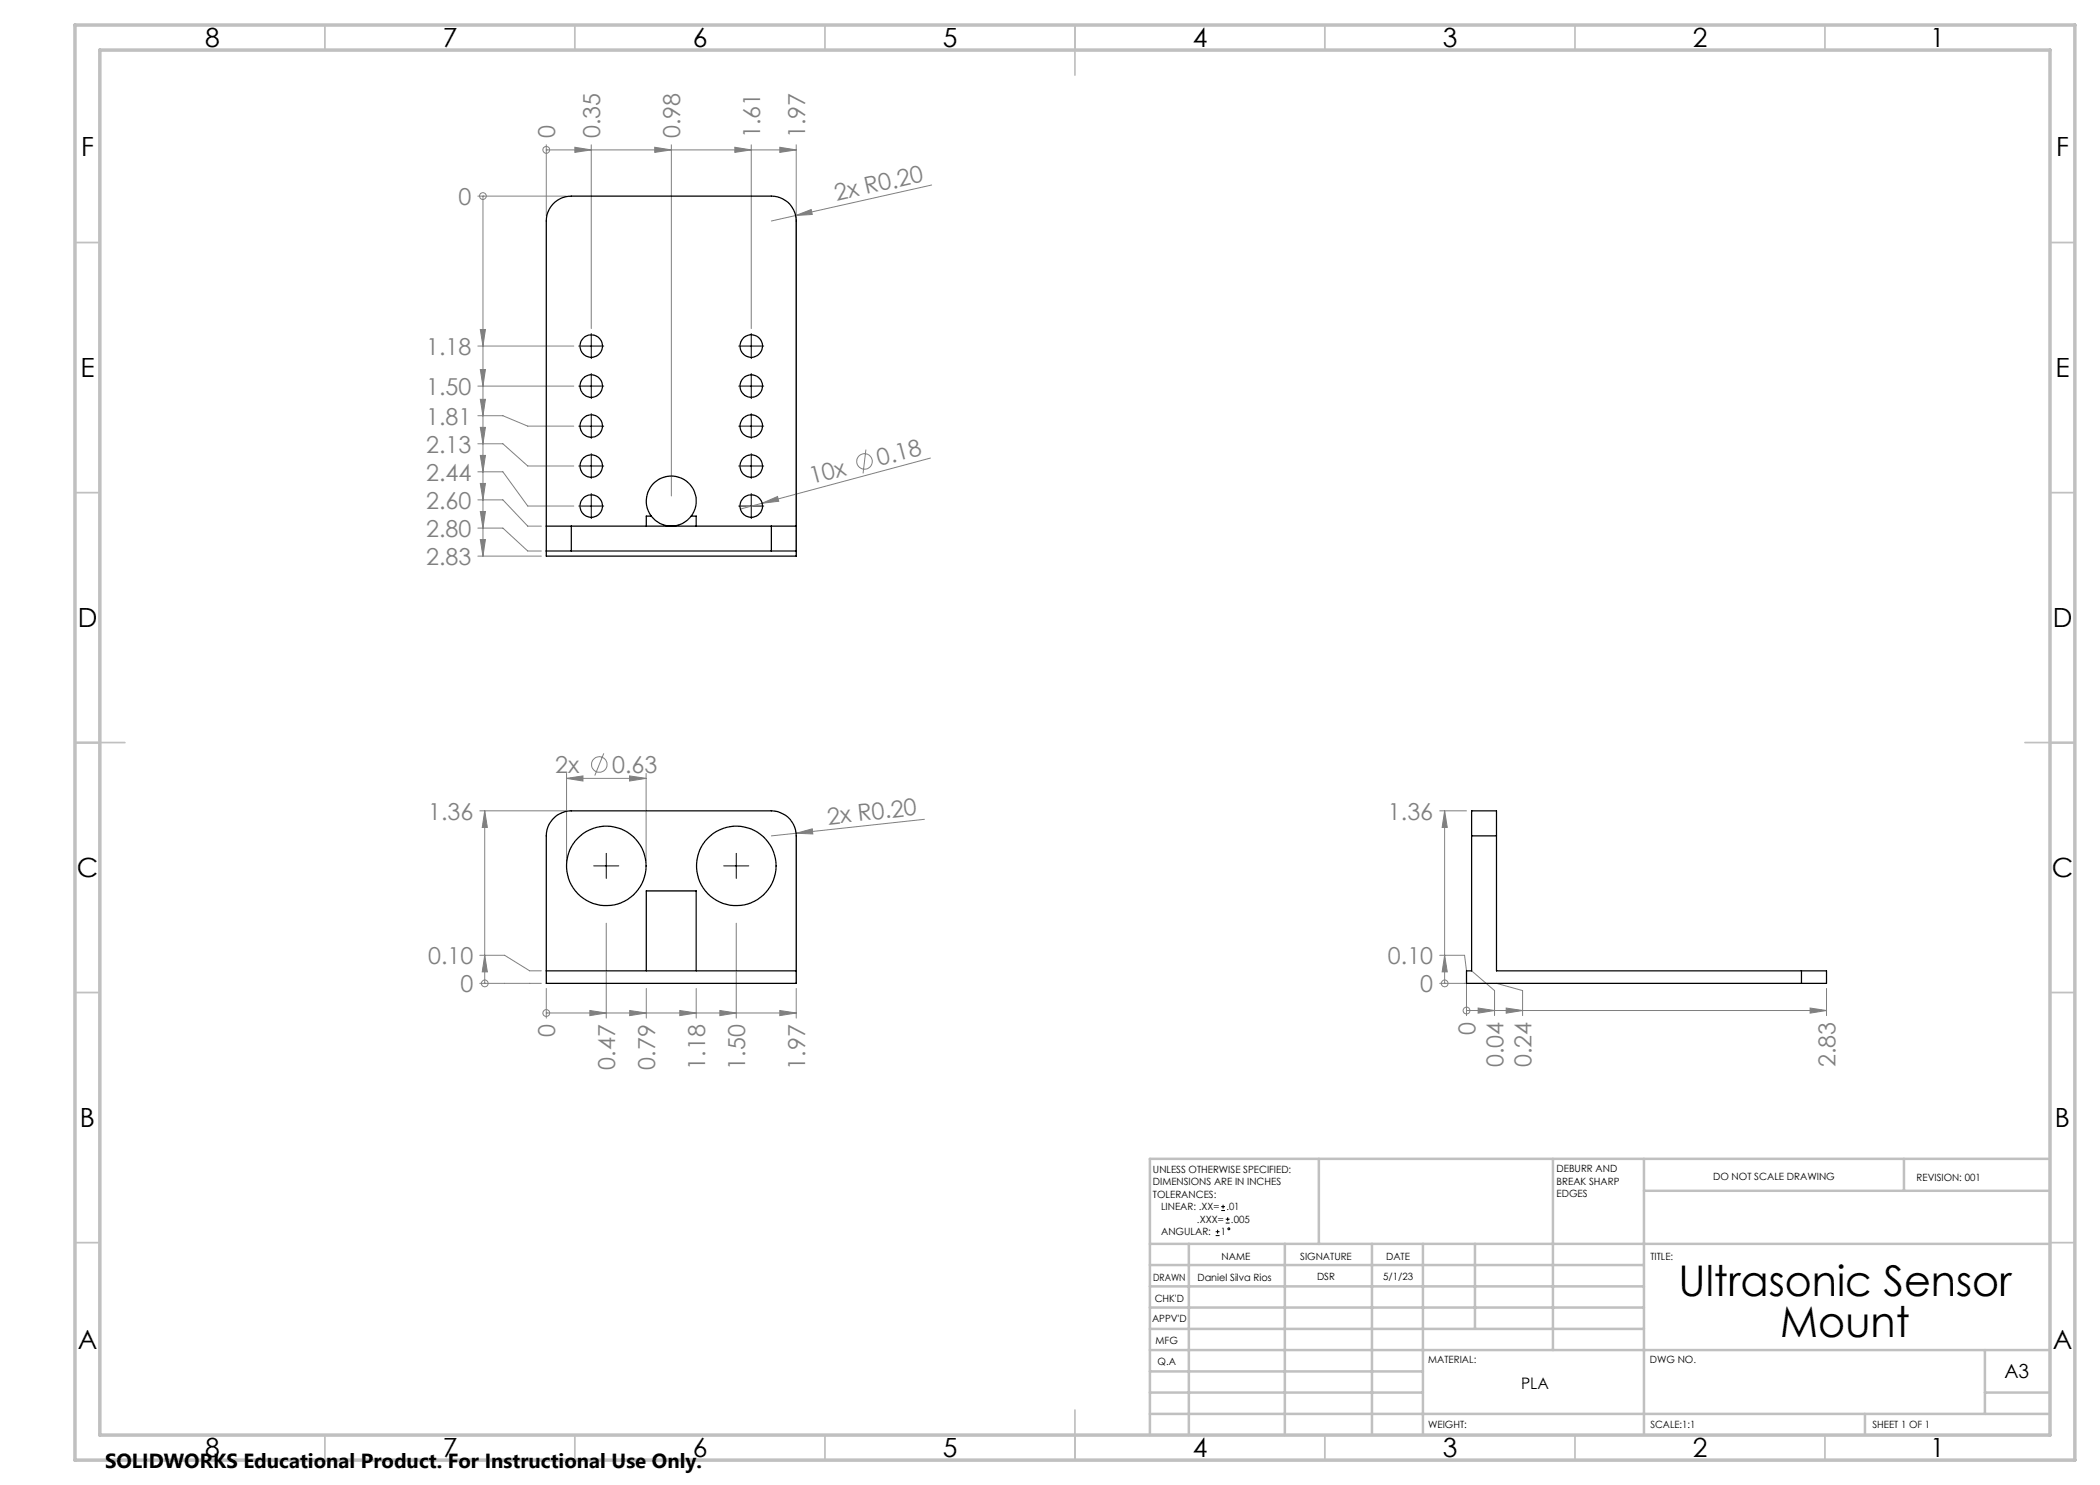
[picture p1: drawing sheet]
<svg xmlns="http://www.w3.org/2000/svg" width="420mm" height="297mm" viewBox="0 0 420 297" stroke-linecap="round" stroke-linejoin="round" font-family="sans-serif">
<g fill="none" stroke="#c0c0c0" stroke-width=".35">
<path d="M65 5v5M115 5v5M165 5v5M215 5v10M265 5v5M315 5v5M365 5v5M15 48.5h5M410 48.5h5M15 98.5h5M410 98.5h5M15 148.5h10"/>
<path d="M405 148.5h10M15 198.5h5M410 198.5h5M15 248.5h5M410 248.5h5M65 287v5M115 287v5M165 287v5M215 282v10M265 287v5M315 287v5M365 287v5"/>
</g>
<g fill="none" stroke="#c0c0c0" stroke-width=".5">
<path d="M263.8 231.8v17M310.6 231.8v38.2M328.8 231.8v55.2M328.8 238.2h81.2M380.8 231.8v6.4M410 231.8h-180v55.2M230 248.8h180M230 257.3h98.8M230 253h98.8M237.8 248.8v38.2M257 248.8v38.2M274.4 248.8v38.2"/>
<path d="M284.6 248.8v38.2M295 248.8v17M230 265.8h98.8M230 261.5h98.8M230 278.5h54.6M230 274.3h54.6M230 270h180M397 278.5h13M397 270v12.8M230 282.8h180M373 282.8v4.2"/>
</g>
<path d="M15 5h400v287h-400zM20 10h390v277h-390z" fill="none" stroke="#c0c0c0" stroke-width=".7"/>
<g fill="none" stroke="#808080" stroke-width=".2">
<path d="M95.6 39.2h17.6M96.6 39.2h.1M96.6 39.2v72M109.3 30h.1M109.3 29v14.2M109.3 30h49.9M115 29.5l3.3 .5-3.3 .5zM118.3 29v36.7M131 29.5l3.3 .5-3.3 .5zM134.3 29v70.2M147 29.5l3.2 .5-3.2 .5zM150.2 29v36.7"/>
<path d="M156 29.5l3.2 .5-3.2 .5zM159.2 29v81.2M186.3 37l-32 7.2M159.1 43.1l3.1-1.2 .3 1zM95.6 69.2h19.2M95.6 77.2h19.2M96.1 65.9h1l-.5 3.3zM96.1 73.9h1l-.5 3.3zM96.1 79.9h1l-.5 3.2zM95.6 83.1h5l5 2.1h9.2M95.6 88.8h5l5 4.4h9.2M95.6 94.4h5l5 6.8h9.2"/>
<path d="M95.6 100h5l5 5.2h2.7M96.1 85.5h1l-.5 3.3zM96.1 91.1h1l-.5 3.3zM96.1 96.7h1l-.5 3.3zM173.2 89.9l-.6 4.8M186.1 91.6l-38 10.2M95.6 105.6h5l5 4.6h2.7M95.6 111.2h12.7M96.1 102.3h1l-.5 3.3zM96.1 107.9h1l-.5 3.3zM152.4 100.6l3.1-1.3 .3 1zM113.3 155.7l3.3-.5v1z"/>
<path d="M113.3 154.7v17.5M113.3 155.7h15.9M120.8 150.7l-1.8 4.4M125.9 155.2l3.3 .5-3.3 .5zM129.2 154.7v17.5M96 162.2h17.2M96.9 162.2l.6 3.3h-1.1zM96.9 162.2v34.5M159.2 166.6l3.3-.8 .1 1zM159.2 166.6l-4.9 .6M184.9 163.9l-25.7 2.7M287.9 162.2h5.4"/>
<path d="M288.9 162.2l.6 3.3h-1.1zM288.9 162.2v34.5M96 196.7h12.3M96 191.1h4.9l5 3.1h2.4M96.9 196.7h.1M96.9 191.1l.6 3.3h-1.1zM109.3 197.7v5.9M121.2 184.6v19M129.3 197.7v5.9M139.2 197.7v5.9M147.2 184.6v19M159.2 197.7v5.9"/>
<path d="M287.9 196.7h5.4v6.4M287.9 191.1h5l.4 3.1M288.9 191.1l.6 3.3h-1.1zM288.9 196.7h.1M294.3 194.2l4.6 3.9v5M299.3 196.7l5.2 1.4v5M365.3 197.7v5.4M109.3 202.6h.1M109.3 202.6h49.9M118 202.1l3.2 .5-3.2 .5zM125.9 202.1l3.4 .5-3.4 .5zM136 202.1l3.2 .5-3.2 .5z"/>
<path d="M144 202.1l3.2 .5-3.2 .5zM156 202.1l3.2 .5-3.2 .5zM293.3 202.1h.1M293.3 202.1h72M295.6 201.6l3.3 .5-3.3 .5zM301.2 201.6l3.3 .5-3.3 .5zM362 201.6l3.3 .5-3.3 .5z"/>
<circle cx="96.6" cy="39.2" r=".68"/>
<circle cx="109.2" cy="30" r=".68"/>
<circle cx="172.9" cy="92.3" r="1.56"/>
<circle cx="119.9" cy="152.9" r="1.56"/>
<circle cx="97" cy="196.7" r=".68"/>
<circle cx="289" cy="196.7" r=".68"/>
<circle cx="109.2" cy="202.6" r=".68"/>
<circle cx="293.3" cy="202.1" r=".67"/>
</g>
<g fill="none" stroke="#000" stroke-width=".2">
<path d="M115.7 77.2h5.1M115.7 69.2h5.1M118.3 66.7v5M118.3 74.7v5M147.7 77.2h5.1M147.7 69.2h5.1M150.2 66.7v5M150.2 74.7v5M115.7 93.2h5.1M115.7 85.2h5.1M118.3 82.7v5M118.3 90.7v5"/>
<path d="M118.3 98.7v5M147.7 93.2h5.1M147.7 85.2h5.1M150.2 82.7v5M150.2 90.7v5M150.2 98.7v5M115.7 101.2h5.1M147.7 101.2h5.1M118.7 173.2h5.1M121.2 170.7v5M144.7 173.2h5.1M147.2 170.7v5"/>
</g>
<g fill="#808080">
<path d="M159.2 166.6l3.3-.8 .1 1z"/>
<path d="M159.1 43.1l3.1-1.2 .3 1z"/>
<path d="M152.4 100.6l3.1-1.3 .3 1z"/>
<path d="M96.9 191.1l.6 3.3h-1.1zM96.9 162.2l.6 3.3h-1.1zM96.1 65.9h1l-.5 3.3zM96.1 73.9h1l-.5 3.3zM96.1 79.9h1l-.5 3.2zM96.1 85.5h1l-.5 3.3zM96.1 91.1h1l-.5 3.3zM96.1 96.7h1l-.5 3.3zM96.1 102.3h1l-.5 3.3zM96.1 107.9h1l-.5 3.3zM288.9 191.1l.6 3.3h-1.1zM288.9 162.2l.6 3.3h-1.1z"/>
<path d="M118 202.1l3.2 .5-3.2 .5zM125.9 202.1l3.4 .5-3.4 .5zM136 202.1l3.2 .5-3.2 .5zM144 202.1l3.2 .5-3.2 .5zM156 202.1l3.2 .5-3.2 .5zM115 29.5l3.3 .5-3.3 .5zM131 29.5l3.3 .5-3.3 .5zM147 29.5l3.2 .5-3.2 .5zM156 29.5l3.2 .5-3.2 .5z"/>
<path d="M295.6 201.6l3.3 .5-3.3 .5zM301.2 201.6l3.3 .5-3.3 .5zM362 201.6l3.3 .5-3.3 .5z"/>
<path d="M113.3 155.7l3.3-.5v1zM125.9 155.2l3.3 .5-3.3 .5z"/>
</g>
<g fill="none" stroke="#000" stroke-width=".25">
<path d="M110.9 40.5l.5-.4a4.8 4.8 0 0 1 2.9-.9h40a4.9 4.9 0 0 1 4.9 5v67h-49.9v-67.6a5 5 0 0 1 1.6-3.1zM109.3 110.2h5M109.3 105.2h5M114.3 105.2v5M114.3 105.2h40M114.3 110.2h40M130.2 103.2a5 5 0 0 1 .7-6.7 5 5 0 0 1 6.7 0 5 5 0 0 1 .7 6.7M130.2 103.2a5 5 0 0 0 8.1 0M130.2 103.2h-.9v2M138.3 103.2h.9v2M154.3 105.2h4.9M154.3 110.2h4.9"/>
<path d="M154.3 105.2v5M110.5 163.9a5.2 5.2 0 0 1 3.8-1.7h40a5 5 0 0 1 4.9 5v29.5h-49.9v-30.1a4.9 4.9 0 0 1 1.2-2.7zM294.3 167.2v-5h5v5M294.3 167.2v27h-1v2.5h67M294.3 167.2h5M299.3 167.2v27h61M109.3 194.2h49.9M129.3 194.2v-16h9.9v16M360.3 194.2h5v2.5h-5M360.3 194.2v2.5"/>
<circle cx="118.3" cy="69.2" r="2.25"/>
<circle cx="118.3" cy="77.2" r="2.25"/>
<circle cx="150.2" cy="69.2" r="2.25"/>
<circle cx="150.2" cy="77.2" r="2.25"/>
<circle cx="118.2" cy="93.2" r="2.25"/>
<circle cx="118.3" cy="85.2" r="2.24"/>
<circle cx="150.2" cy="93.2" r="2.25"/>
<circle cx="150.3" cy="85.2" r="2.25"/>
<circle cx="118.3" cy="101.2" r="2.25"/>
<circle cx="150.3" cy="101.2" r="2.25"/>
<circle cx="121.3" cy="173.2" r="8"/>
<circle cx="147.3" cy="173.2" r="8"/>
</g>
<g fill="none" stroke="#000" stroke-width=".2">
<path d="M243.1 247.1h.8M243.1 246.3h.8M243.5 246v.7M244.2 242.1h.8M244.2 241.3h.8M244.6 240.9v.8M245.1 244.6h.8M245.1 243.8h.8M245.5 243.4v.8"/>
<circle cx="245.8" cy="245.8" r=".19"/>
</g>
<g font-size="8.5">
<text x="335.7" y="259.3">Ultrasonic Sensor</text>
<text x="356.1" y="267.4">Mount</text>
</g>
<g font-size="5.3">
<text x="41" y="9.5">8</text>
<text x="88.5" y="9.5">7</text>
<text x="138.5" y="9.5">6</text>
<text x="188.5" y="9.5">5</text>
<text x="238.5" y="9.5">4</text>
<text x="288.5" y="9.5">3</text>
<text x="338.5" y="9.5">2</text>
<text x="386" y="9.5">1</text>
<text x="16.2" y="31.2">F</text>
<text x="411.2" y="31.2">F</text>
<text x="16.1" y="75.5">E</text>
<text x="411.1" y="75.5">E</text>
<text x="15.5" y="125.5">D</text>
<text x="410.5" y="125.5">D</text>
<text x="15.4" y="175.5">C</text>
<text x="410.4" y="175.5">C</text>
<text x="16" y="225.5">B</text>
<text x="411" y="225.5">B</text>
<text x="15.5" y="269.7">A</text>
<text x="410.5" y="269.7">A</text>
<text x="41" y="291.5">8</text>
<text x="88.5" y="291.5">7</text>
<text x="138.5" y="291.5">6</text>
<text x="188.5" y="291.5">5</text>
<text x="238.5" y="291.5">4</text>
<text x="288.5" y="291.5">3</text>
<text x="338.5" y="291.5">2</text>
<text x="386" y="291.5">1</text>
</g>
<g font-size="4.7" fill="#808080">
<text x="111" y="27.6" transform="rotate(-90 111 27.6)">0</text>
<text x="120" y="27.6" transform="rotate(-90 120 27.6)">0.35</text>
<text x="136" y="27.6" transform="rotate(-90 136 27.6)">0.98</text>
<text x="152" y="27.6" transform="rotate(-90 152 27.6)">1.61</text>
<text x="161" y="27.6" transform="rotate(-90 161 27.6)">1.97</text>
<text x="91.7" y="41">0</text>
<text x="167.3" y="40.2" transform="rotate(-13 167.3 40.2)">2x R0.20</text>
<text x="85.2" y="71">1.18</text>
<text x="85.2" y="79">1.50</text>
<text x="85.2" y="84.9">1.81</text>
<text x="85.2" y="90.5">2.13</text>
<text x="175.8" y="93.3" transform="rotate(-15 175.8 93.3)">0.18</text>
<text x="85.2" y="96.1">2.44</text>
<text x="85.2" y="101.7">2.60</text>
<text x="162.3" y="96.9" transform="rotate(-15 162.3 96.9)">10x</text>
<text x="85.2" y="107.4">2.80</text>
<text x="85.2" y="113">2.83</text>
<text x="111" y="154.6">2x</text>
<text x="122.4" y="154.6">0.63</text>
<text x="85.6" y="163.9">1.36</text>
<text x="165.6" y="164.9" transform="rotate(-6 165.6 164.9)">2x R0.20</text>
<text x="277.6" y="163.9">1.36</text>
<text x="85.6" y="192.8">0.10</text>
<text x="277.6" y="192.8">0.10</text>
<text x="92.1" y="198.4">0</text>
<text x="284.1" y="198.4">0</text>
<text x="111" y="207.5" transform="rotate(-90 111 207.5)">0</text>
<text x="295.1" y="207" transform="rotate(-90 295.1 207)">0</text>
<text x="123" y="213.9" transform="rotate(-90 123 213.9)">0.47</text>
<text x="131" y="213.9" transform="rotate(-90 131 213.9)">0.79</text>
<text x="141" y="213.9" transform="rotate(-90 141 213.9)">1.18</text>
<text x="149" y="213.9" transform="rotate(-90 149 213.9)">1.50</text>
<text x="161" y="213.9" transform="rotate(-90 161 213.9)">1.97</text>
<text x="300.7" y="213.4" transform="rotate(-90 300.7 213.4)">0.04</text>
<text x="306.3" y="213.4" transform="rotate(-90 306.3 213.4)">0.24</text>
<text x="367.1" y="213.4" transform="rotate(-90 367.1 213.4)">2.83</text>
</g>
<text font-size="4.1" x="21" y="293.7">SOLIDWORKS Educational Product. For Instructional Use Only.</text>
<text font-size="3.9" x="400.9" y="275.5">A3</text>
<text font-size="3.2" x="304.2" y="277.9">PLA</text>
<g font-size="2">
<text x="230.6" y="234.6">UNLESS OTHERWISE SPECIFIED:</text>
<text x="230.6" y="237.1">DIMENSIONS ARE IN INCHES</text>
<text x="230.6" y="239.6">TOLERANCES:</text>
<text x="311.3" y="234.5">DEBURR AND</text>
<text x="311.3" y="237">BREAK SHARP</text>
<text x="311.3" y="239.5">EDGES</text>
<text x="342.6" y="236">DO NOT SCALE DRAWING</text>
<text x="383.3" y="236.2">REVISION: 001</text>
<text x="232.2" y="242.1">LINEAR: .XX=</text>
<text x="239.4" y="244.6">.XXX=</text>
<text x="245.3" y="242.1">.01</text>
<text x="246.2" y="244.6">.005</text>
<text x="232.2" y="247.1">ANGULAR:</text>
<text x="244.2" y="247.1">1</text>
<text x="244.3" y="252">NAME</text>
<text x="260" y="251.9">SIGNATURE</text>
<text x="277.2" y="251.9">DATE</text>
<text x="330.1" y="251.9">TITLE:</text>
<text x="230.6" y="256.1">DRAWN</text>
<text x="239.5" y="256.1">Daniel Silva Rios</text>
<text x="263.4" y="255.9">DSR</text>
<text x="276.6" y="255.9">5/1/23</text>
<text x="230.9" y="260.3">CHK'D</text>
<text x="230.4" y="264.4">APPV'D</text>
<text x="231.1" y="268.8">MFG</text>
<text x="231.5" y="273">Q.A</text>
<text x="285.6" y="272.5">MATERIAL:</text>
<text x="330" y="272.5">DWG NO.</text>
<text x="285.6" y="285.5">WEIGHT:</text>
<text x="330.1" y="285.6">SCALE:1:1</text>
<text x="374.5" y="285.6">SHEET 1 OF 1</text>
</g>
</svg>
